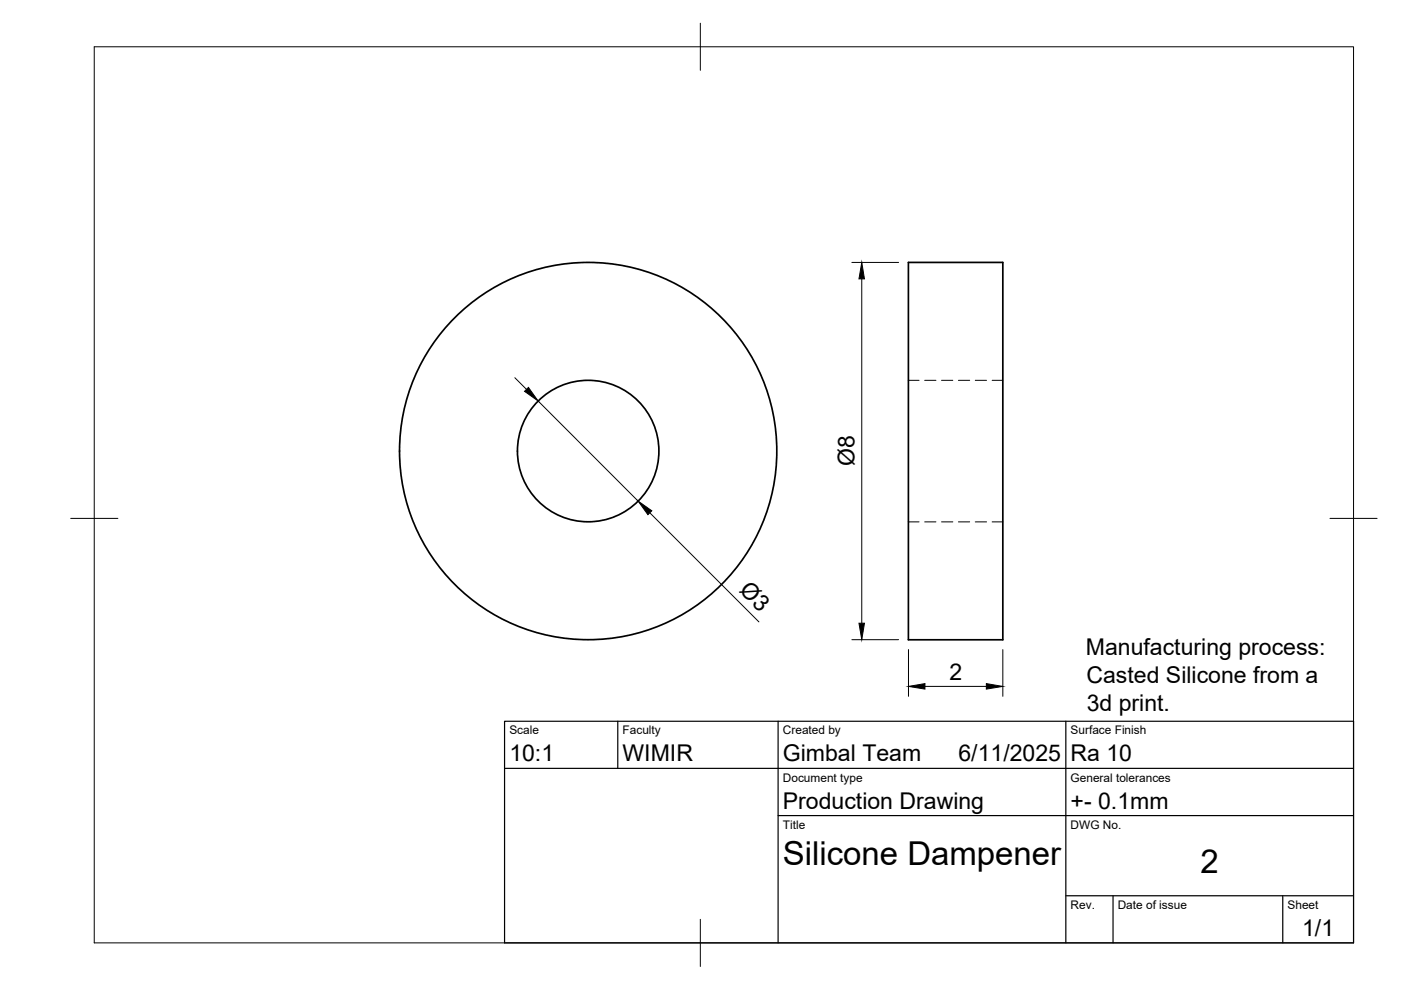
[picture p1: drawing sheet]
<svg xmlns="http://www.w3.org/2000/svg" width="297mm" height="210mm" viewBox="0 0 297 210" stroke-linecap="round" stroke-linejoin="round" font-family="sans-serif">
<!-- layer: Visible -->
<g fill="none" stroke="#000" stroke-width=".36">
<path d="M192.6 55.6h20v80.1h-20z"/>
<circle cx="124.7" cy="95.6" r="15"/>
<circle cx="124.7" cy="95.6" r="40"/>
</g>
<!-- layer: Hidden -->
<path d="M192.6 80.6h2.3M196 80.6h2.4M199.6 80.6h2.4M203.2 80.6h2.4M206.8 80.6h2.4M210.4 80.6h2.2M192.6 110.7h2.3M196 110.7h2.4M199.6 110.7h2.4M203.2 110.7h2.4M206.8 110.7h2.4M210.4 110.7h2.2" fill="none" stroke="#000" stroke-width=".21"/>
<!-- layer: BORDER -->
<path d="M20 9.9h267v190h-267zM148.5 4.9v10M15 109.9h10M282 109.9h10M148.5 194.9v10" fill="none" stroke="#000" stroke-width=".21"/>
<!-- layer: FD_Dimensions -->
<path d="M180.6 55.6h9.9M182.7 59.1v73M109.2 80.1l2.4 2.4M114.1 85l21.2 21.2M137.8 108.7l23.1 23.2M180.6 135.6h9.9M192.6 137.7v9.9M212.6 137.7v9.9M196.1 145.5h13" fill="none" stroke="#000" stroke-width=".21"/>
<path d="M182.7 55.6l.6 3.5h-1.2zM111.2 83l.8-.9 2.1 2.9zM135.3 106.2l2.9 2.1-.8 .8zM182.1 132.1h1.2l-.6 3.5zM192.6 145.5l3.5-.6v1.2zM209.1 144.9l3.5 .6-3.5 .6z" fill="#000" stroke="#000" stroke-width=".21"/>
<!-- layer: TITLEBLOCK -->
<path d="M107 152.9h180v47h-180zM131 152.9v10M165 152.9v47M226 152.9v47M107 162.9h180M165 172.9h122M226 189.9h61M236 189.9v10M272 189.9v10" fill="none" stroke="#000" stroke-width=".25"/>
<g font-size="7">
<text x="166" y="183.4">Silicone Dampener</text>
<text x="254.5" y="185.2">2</text>
</g>
<g font-size="4.9">
<text x="181.2" y="98.9" transform="rotate(-90 181.2 98.9)">Ø8</text>
<text x="156.5" y="125.3" transform="rotate(45 156.5 125.3)">Ø3</text>
<text x="230.2" y="139">Manufacturing process:</text>
<text x="201.3" y="144.1">2</text>
<text x="230.4" y="144.9">Casted Silicone from a</text>
<text x="230.4" y="150.7">3d print.</text>
<text x="108" y="161.4">10:1</text>
<text x="132" y="161.4">WIMIR</text>
<text x="166" y="161.4">Gimbal Team</text>
<text x="203.2" y="161.4">6/11/2025</text>
<text x="227" y="161.4">Ra 10</text>
<text x="166" y="171.4">Production Drawing</text>
<text x="227" y="171.4">+- 0.1mm</text>
<text x="276.1" y="198.6">1/1</text>
</g>
<g font-size="2.5">
<text x="108" y="155.7">Scale</text>
<text x="132" y="155.7">Faculty</text>
<text x="166" y="155.7">Created by</text>
<text x="227" y="155.7">Surface Finish</text>
<text x="166" y="165.7">Document type</text>
<text x="227" y="165.7">General tolerances</text>
<text x="166" y="175.7">Title</text>
<text x="227" y="175.7">DWG No.</text>
<text x="227" y="192.7">Rev.</text>
<text x="237" y="192.7">Date of issue</text>
<text x="273" y="192.7">Sheet</text>
</g>
</svg>
